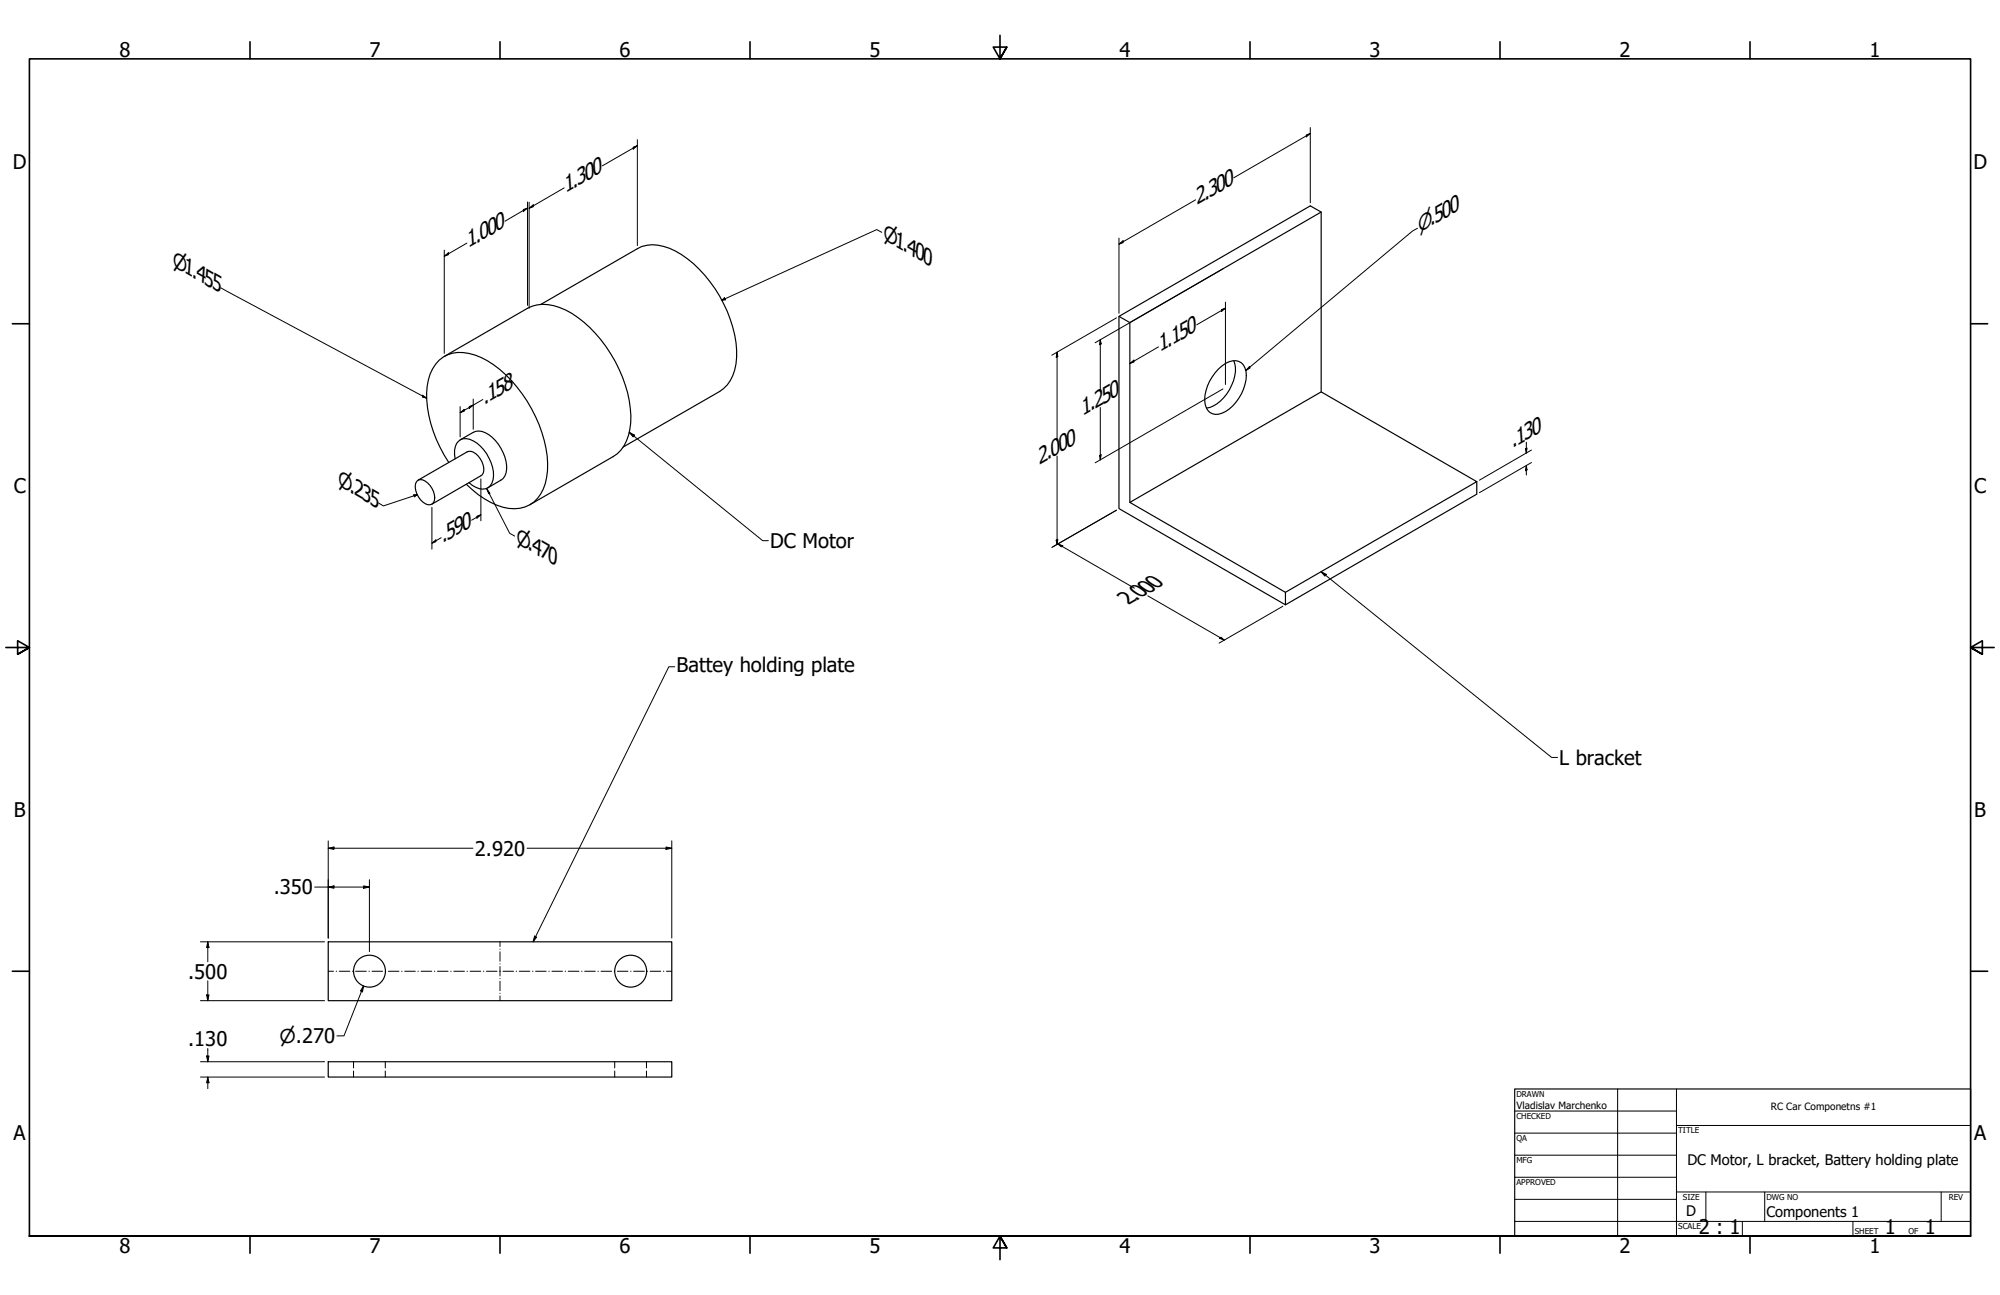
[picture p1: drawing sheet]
<svg xmlns="http://www.w3.org/2000/svg" width="864mm" height="559mm" viewBox="0 0 864 559" stroke-linecap="round" stroke-linejoin="round" font-family="sans-serif">
<!-- layer: Visible (ANSI) -->
<g fill="none" stroke="#000" stroke-width=".51">
<path d="M570.5 91.5l-82.6 47.7M233.5 131.4l41.7-24.1a15.5 15.5 0 0 1 13.9-.2 51.2 51.2 0 0 1 25 27.3 40.4 40.4 0 0 1 3.1 25.2 15.4 15.4 0 0 1-6.4 9.3l-41.8 24M483.2 136.5v83l71.9 41.5M191.8 153.8l36-20.8a17.2 17.2 0 0 1 16.5 .8 56.9 56.9 0 0 1 26.7 35.7 33.5 33.5 0 0 1-.5 20.7 13.6 13.6 0 0 1-5.8 6.8l-35.9 20.8M526.1 159.3a8.7 8.7 0 0 1 8.8-3.3 6.9 6.9 0 0 1 3.1 7.9 19.6 19.6 0 0 1-10.4 14.4 5 5 0 0 1-7.3-4.2 18.9 18.9 0 0 1 5.8-14.8zM532.8 155.6a16 16 0 0 1-3.1 14.4 13.5 13.5 0 0 1-8.7 6.1M570.5 169.1v-77.6l-4.7-2.7-82.6 47.7 4.7 2.7v77.6M193.8 199.6a51.6 51.6 0 0 1-9.3-33 14.9 14.9 0 0 1 13.2-14.5 29.4 29.4 0 0 1 20.7 9.6 59 59 0 0 1 18.1 38.4 20.8 20.8 0 0 1-6 16.6 16.7 16.7 0 0 1-18.6 .1 41.3 41.3 0 0 1-10.5-7.8M196.5 198a7.3 7.3 0 0 1 2.4-8.3 8.1 8.1 0 0 1 8.6 2.8 17.5 17.5 0 0 1 5.4 14.4 4.7 4.7 0 0 1-7.4 3.4l-3-2M198.7 189.8l5.6-3.2a7.2 7.2 0 0 1 8.2 2.1 17.8 17.8 0 0 1 6 15.4l-1.3 2.4-6.6 4M180.1 207.6a3.2 3.2 0 0 1 4.7 .9 7.8 7.8 0 0 1 2.4 8.4 2.84 2.84 0 0 1-4.5-.2 8.6 8.6 0 0 1-3.1-8.4zM180.5 207.2l21.2-12.2a4.8 4.8 0 0 1 5.6 2.8 6.5 6.5 0 0 1 1 7l-21.8 12.8"/>
<path d="M487.9 216.8l82.6-47.7 67.2 38.7-82.6 47.8zM637.7 207.8v5.4l-82.6 47.8v-5.4M141.7 406.4h148.4v25.4h-148.4zM141.7 458.2h148.4v6.6h-148.4z"/>
<circle cx="159.5" cy="419.1" r="6.9"/>
<circle cx="272.3" cy="419.1" r="6.9"/>
</g>
<!-- layer: Hidden (ANSI) -->
<path d="M152.7 458.2v2.6M166.4 458.2v2.6M265.4 458.2v2.6M279.1 458.2v2.6M152.7 462.2v2.6M166.4 462.2v2.6M265.4 462.2v2.6M279.1 462.2v2.6" fill="none" stroke="#000" stroke-width=".43"/>
<!-- layer: Border (ANSI) -->
<g fill="none" stroke="#000" stroke-width=".7">
<path d="M107.9 18v7.4M215.9 18v7.4M323.8 18v7.4M431.8 15.2v10.2l-2.9-5.1h5.8l-2.9 5.1 2.9-5.1M539.8 18v7.4M647.7 18v7.4M755.6 18v7.4M5.3 139.7h7.4M850.9 139.7h7.4M2.5 279.4h10.2l-5.1-2.9v5.8l5.1-2.9-5.1 2.9M861.1 279.4h-10.2l5.1-2.9v5.8l-5.1-2.9 5.1 2.9M5.3 419.1h7.4"/>
<path d="M850.9 419.1h7.4M12.7 533.4v-508h838.2v508h-838.2h838.2M107.9 533.4v7.4M215.9 533.4v7.4M323.8 533.4v7.4M434.7 538.5l-2.9-5.1 2.9 5.1h-5.8l2.9-5.1v10.2M539.8 533.4v7.4M647.7 533.4v7.4M755.6 533.4v7.4"/>
</g>
<!-- layer: Title (ANSI) -->
<g fill="none" stroke="#000" stroke-width=".43">
<path d="M654 479.4h69.9M698.5 469.9v63.5M723.9 469.9v63.5M654 488.9h69.9M654 498.5h69.9M723.9 485.6h127M654 508h69.9M654 517.5h69.9M723.9 514.3h127M736.6 514.3v12.7M762 514.3v12.7M838.2 514.3v12.7"/>
<path d="M654 527h196.9M752.3 527v6.4M800.1 527v6.4"/>
</g>
<path d="M654 469.9h196.9v63.5h-196.9z" fill="none" stroke="#000" stroke-width=".51"/>
<!-- layer: Sketch Geometry (ANSI) -->
<g fill="none" stroke="#000" stroke-width=".43">
<path d="M141.7 419.1h2.3M145.2 419.1h.2M146.5 419.1h4.6M152.2 419.1h.2M153.5 419.1h4.7M159.3 419.1h.2M160.7 419.1h4.5M166.4 419.1h.2M167.7 419.1h4.6M173.4 419.1h.2M174.8 419.1h4.5M180.5 419.1h.2"/>
<path d="M181.8 419.1h4.6M187.6 419.1h.2M188.9 419.1h4.6M194.6 419.1h.2M196 419.1h4.5M201.7 419.1h.2M203 419.1h4.6M208.7 419.1h.2M210.1 419.1h4.5M215.8 419.1h.2M215.9 406.4v2M215.9 409.5v.1"/>
<path d="M215.9 410.7v4.1M215.9 415.9v.1M215.9 417.1v4M217.2 419.1h4.5M222.9 419.1h.2M224.2 419.1h4.6M229.9 419.1h.2M231.3 419.1h4.5M237 419.1h.2M238.3 419.1h4.6M244 419.1h.2M245.4 419.1h4.6"/>
<path d="M251.1 419.1h.2M252.5 419.1h4.5M258.2 419.1h.2M259.5 419.1h4.6M265.2 419.1h.2M266.6 419.1h4.5M272.3 419.1h.2M273.6 419.1h4.7M279.4 419.1h.2M280.7 419.1h4.6M286.4 419.1h.2M287.8 419.1h2.3"/>
<path d="M215.9 422.2v.1M215.9 423.4v4.1M215.9 428.6v.1M215.9 429.8v2"/>
</g>
<!-- layer: Dimension (ANSI) -->
<g fill="none" stroke="#000" stroke-width=".43">
<path d="M564.1 58.2l1.7-.6-1.7 1.5zM565.8 57.6l-33 19.1M565.8 55.1v32.4M273.4 63.5l1.8-.6-1.8 1.4zM275.2 62.9l-15.1 8.7M275.2 60.3v45.7M226 90.4l1.8-.6-1.8 1.4zM227.8 89.8l-9.7 5.6M227.8 87.2v44.6M228.5 89.9l1.8-1.5v.8zM228.5 87.2v45.8M243.6 81.1l-15.1 8.8"/>
<path d="M516.3 86.2l-33.1 19.1M612.1 98.5l-2.2 1.2-72 60.2M191.8 110.6l1.8-1.5v.8zM191.8 107.9v44.6M201.6 104.9l-9.8 5.7M380.7 100.3l-2.1-1.2-66.9 30.4M483.2 105.3l1.7-1.4v.8zM483.2 102.7v32.5M528.1 116l-55.2 31.9M95.4 124.2l88.8 47.6M311.7 129.5l1.1-1 .4 .9zM482.1 137.2l-27.9 16.1"/>
<path d="M527.4 133.6l1.7-.6-1.7 1.4zM529.1 133l-12.3 7.1M529.1 130.4v35.5M456.4 152l.4 1.8-.7 .4zM456.4 152v38.1M475.1 146.6l.4 1.8-.7 .4zM475.1 146.6v22.6M487.9 156.8l1.7-1.4v.8zM500.3 149.7l-12.4 7.1M539.6 158.1l.2 .7-1.9 1.1zM182.4 170.5l1.8 1.3-1.7-.5zM198.7 178.1l1.8-1.4v.7z"/>
<path d="M198.7 175.5v13M202.6 175.4l1.7-.6-1.7 1.4zM204.3 172.2v13M208.5 172.4l-9.8 5.7M475.1 175.8v22.6M528.1 167.8l-55.2 31.9M456.4 196.8v38.1M474.8 196.6l.7-.4-.4 2.2zM658.7 193.7l.7-.4-.3 2.2zM659.1 190.8v4.7M661.3 199.6l-22.5 13M661.3 194.2l-22.5 13"/>
<path d="M178.6 213.5h1.5l-1.1 .9zM180.1 213.5l-14.6 4.8-2.1-1.3M186.5 218.9v18.1M207.6 206.6v18.1M210.1 210.8l1.4 2.1-.5 .1zM210.1 210.8l10 19.3 2.1 1.2M659.1 200.9l.3 1.9-.7 .3zM659.1 200.9v4.1M186.5 234.4l1.7-1.4v.7zM190.5 232l-4 2.4M205.9 222.8l1.7-.7-1.7 1.5zM207.6 222.1l-4 2.4"/>
<path d="M454.5 236l27.6-15.8-27.9 16M456.1 233.1l.7-.4-.4 2.2zM456.8 234.7l2.1 .8-.7 .5zM456.8 234.7l33 19.1M495.6 257.1l33 19.1M526.5 275.4l.7-.4 1.4 1.2zM553.9 261.6l-27.5 15.9M141.7 366l2.5-.5v1zM141.7 366h62.5M141.7 362.8v42M159.5 379.6v31.1M227.6 366h62.5"/>
<path d="M287.6 365.5l2.5 .5-2.5 .5zM290.1 362.8v42M135.9 382.8h23.6M141.7 382.8l2.5-.5v1zM157 382.3l2.5 .5-2.5 .5zM86.6 406.4h53.5M89.7 406.4l.5 2.5h-1zM89.7 406.4v8.6M86.6 431.8h53.5M89.2 429.3h1l-.5 2.5zM89.7 423.2v8.6M157 425.4l-.5 2.6-.9-.4z"/>
<path d="M157 425.4l-8.5 21.6h-3M86.6 458.2h53.5M89.2 455.7h1l-.5 2.5zM89.7 452.4v5.8M86.6 464.8h53.5M89.7 464.8l.5 2.4h-1zM89.7 464.8v5"/>
</g>
<g fill="#000">
<path d="M564.1 58.2l1.7-.6-1.7 1.5z" fill-rule="evenodd"/>
<path d="M273.4 63.5l1.8-.6-1.8 1.4z" fill-rule="evenodd"/>
<path d="M226 90.4l1.8-.6-1.8 1.4z" fill-rule="evenodd"/>
<path d="M228.5 89.9l1.8-1.5v.8z" fill-rule="evenodd"/>
<path d="M191.8 110.6l1.8-1.5v.8z" fill-rule="evenodd"/>
<path d="M483.2 105.3l1.7-1.4v.8z" fill-rule="evenodd"/>
<path d="M311.7 129.5l1.1-1 .4 .9z" fill-rule="evenodd"/>
<path d="M527.4 133.6l1.7-.6-1.7 1.4z" fill-rule="evenodd"/>
<path d="M456.4 152l.4 1.8-.7 .4z" fill-rule="evenodd"/>
<path d="M475.1 146.6l.4 1.8-.7 .4z" fill-rule="evenodd"/>
<path d="M487.9 156.8l1.7-1.4v.8z" fill-rule="evenodd"/>
<path d="M539.6 158.1l.2 .7-1.9 1.1z" fill-rule="evenodd"/>
<path d="M182.4 170.5l1.8 1.3-1.7-.5z" fill-rule="evenodd"/>
<path d="M198.7 178.1l1.8-1.4v.7z" fill-rule="evenodd"/>
<path d="M202.6 175.4l1.7-.6-1.7 1.4z" fill-rule="evenodd"/>
<path d="M474.8 196.6l.7-.4-.4 2.2z" fill-rule="evenodd"/>
<path d="M658.7 193.7l.7-.4-.3 2.2z" fill-rule="evenodd"/>
<path d="M178.6 213.5h1.5l-1.1 .9z" fill-rule="evenodd"/>
<path d="M210.1 210.8l1.4 2.1-.5 .1z" fill-rule="evenodd"/>
<path d="M659.1 200.9l.3 1.9-.7 .3z" fill-rule="evenodd"/>
<path d="M186.5 234.4l1.7-1.4v.7z" fill-rule="evenodd"/>
<path d="M205.9 222.8l1.7-.7-1.7 1.5z" fill-rule="evenodd"/>
<path d="M456.1 233.1l.7-.4-.4 2.2z" fill-rule="evenodd"/>
<path d="M456.8 234.7l2.1 .8-.7 .5z" fill-rule="evenodd"/>
<path d="M526.5 275.4l.7-.4 1.4 1.2z" fill-rule="evenodd"/>
<path d="M141.7 366l2.5-.5v1z" fill-rule="evenodd"/>
<path d="M287.6 365.5l2.5 .5-2.5 .5z" fill-rule="evenodd"/>
<path d="M141.7 382.8l2.5-.5v1z" fill-rule="evenodd"/>
<path d="M157 382.3l2.5 .5-2.5 .5z" fill-rule="evenodd"/>
<path d="M89.7 406.4l.5 2.5h-1z" fill-rule="evenodd"/>
<path d="M89.2 429.3h1l-.5 2.5z" fill-rule="evenodd"/>
<path d="M157 425.4l-.5 2.6-.9-.4z" fill-rule="evenodd"/>
<path d="M89.2 455.7h1l-.5 2.5z" fill-rule="evenodd"/>
<path d="M89.7 464.8l.5 2.4h-1z" fill-rule="evenodd"/>
</g>
<!-- layer: Symbol (ANSI) -->
<path d="M271.7 186.6l2.3 1.2-.6 .7zM271.7 186.6l57.6 46.7h2.5M570.4 246.7l2.3 1.1-.6 .8zM570.4 246.7l99.6 80.1h2.5M291.3 287.7h-2.5l-58.6 118.7M230.8 403.9l.9 .5-1.5 2z" fill="none" stroke="#000" stroke-width=".43"/>
<g fill="#000">
<path d="M271.7 186.6l2.3 1.2-.6 .7z" fill-rule="evenodd"/>
<path d="M570.4 246.7l2.3 1.1-.6 .8z" fill-rule="evenodd"/>
<path d="M230.8 403.9l.9 .5-1.5 2z" fill-rule="evenodd"/>
</g>
<g font-size="9.7">
<text x="244.2" y="83.4" transform="rotate(-30 244.2 83.4)">1.300</text>
<text x="516.8" y="88.5" transform="rotate(-30 516.8 88.5)">2.300</text>
<text x="202.1" y="107.2" transform="rotate(-30 202.1 107.2)">1.000</text>
<text x="500.8" y="151.9" transform="rotate(-30 500.8 151.9)">1.150</text>
<text x="209" y="174.7" transform="rotate(-30 209 174.7)">.158</text>
<text x="467.5" y="179.5" transform="rotate(-30 467.5 179.5)">1.250</text>
<text x="653" y="193.5" transform="rotate(-30 653 193.5)">.130</text>
<text x="448.8" y="200.5" transform="rotate(-30 448.8 200.5)">2.000</text>
<text x="191.1" y="234.3" transform="rotate(-30 191.1 234.3)">.590</text>
<text x="487.3" y="261.2" transform="rotate(-30 487.3 261.2)">2.000</text>
</g>
<g font-size="9.2">
<text x="612.6" y="100.6" transform="rotate(-30 612.6 100.6)">⌀.500</text>
<text x="381.3" y="103.1" transform="rotate(30 381.3 103.1)">⌀1.400</text>
<text x="74.4" y="114.6" transform="rotate(30 74.4 114.6)">⌀1.455</text>
<text x="145.9" y="209.4" transform="rotate(30 145.9 209.4)">⌀.235</text>
<text x="222.8" y="234.1" transform="rotate(30 222.8 234.1)">⌀.470</text>
</g>
<g font-size="8.7">
<text x="51.6" y="24.4">8</text>
<text x="159.5" y="24.4">7</text>
<text x="267.5" y="24.4">6</text>
<text x="375.4" y="24.4">5</text>
<text x="483.4" y="24.4">4</text>
<text x="591.3" y="24.4">3</text>
<text x="699.3" y="24.4">2</text>
<text x="807.2" y="24.4">1</text>
<text x="5.5" y="73">D</text>
<text x="852.1" y="73">D</text>
<text x="5.9" y="212.7">C</text>
<text x="852.5" y="212.7">C</text>
<text x="332.6" y="236.5">DC Motor</text>
<text x="292.1" y="290.1">Battey holding plate</text>
<text x="673.3" y="330.1">L bracket</text>
<text x="5.9" y="352.4">B</text>
<text x="852.5" y="352.4">B</text>
<text x="205" y="369.2">2.920</text>
<text x="118.2" y="386">.350</text>
<text x="81.3" y="422.3">.500</text>
<text x="81.3" y="451.5">.130</text>
<text x="5.8" y="492.1">A</text>
<text x="852.4" y="492.1">A</text>
<text x="733.5" y="532.6">2 : 1</text>
<text x="813.9" y="532.6">1</text>
<text x="831.1" y="532.6">1</text>
<text x="51.6" y="540.8">8</text>
<text x="159.5" y="540.8">7</text>
<text x="267.5" y="540.8">6</text>
<text x="375.4" y="540.8">5</text>
<text x="483.4" y="540.8">4</text>
<text x="591.3" y="540.8">3</text>
<text x="699.3" y="540.8">2</text>
<text x="807.2" y="540.8">1</text>
</g>
<text font-size="8.3" x="120.6" y="450.1">⌀.270</text>
<g font-size="6.3">
<text x="728.6" y="502.8">DC Motor, L bracket, Battery holding plate</text>
<text x="728.1" y="524.9">D</text>
<text x="762.8" y="525">Components 1</text>
</g>
<g font-size="4.3">
<text x="654.8" y="478.6">Vladislav Marchenko</text>
<text x="764.7" y="479">RC Car Componetns #1</text>
</g>
<g font-size="3.5">
<text x="654.8" y="473.2">DRAWN</text>
<text x="654.8" y="482.8">CHECKED</text>
<text x="724.7" y="488.9">TITLE</text>
<text x="654.8" y="492.3">QA</text>
<text x="654.8" y="501.8">MFG</text>
<text x="654.8" y="511.4">APPROVED</text>
<text x="726.7" y="517.7">SIZE</text>
<text x="762.8" y="517.7">DWG NO</text>
<text x="841.4" y="517.7">REV</text>
<text x="724.7" y="530.4">SCALE</text>
<text x="800.9" y="532.6">SHEET</text>
<text x="824.1" y="532.6">OF</text>
</g>
</svg>
